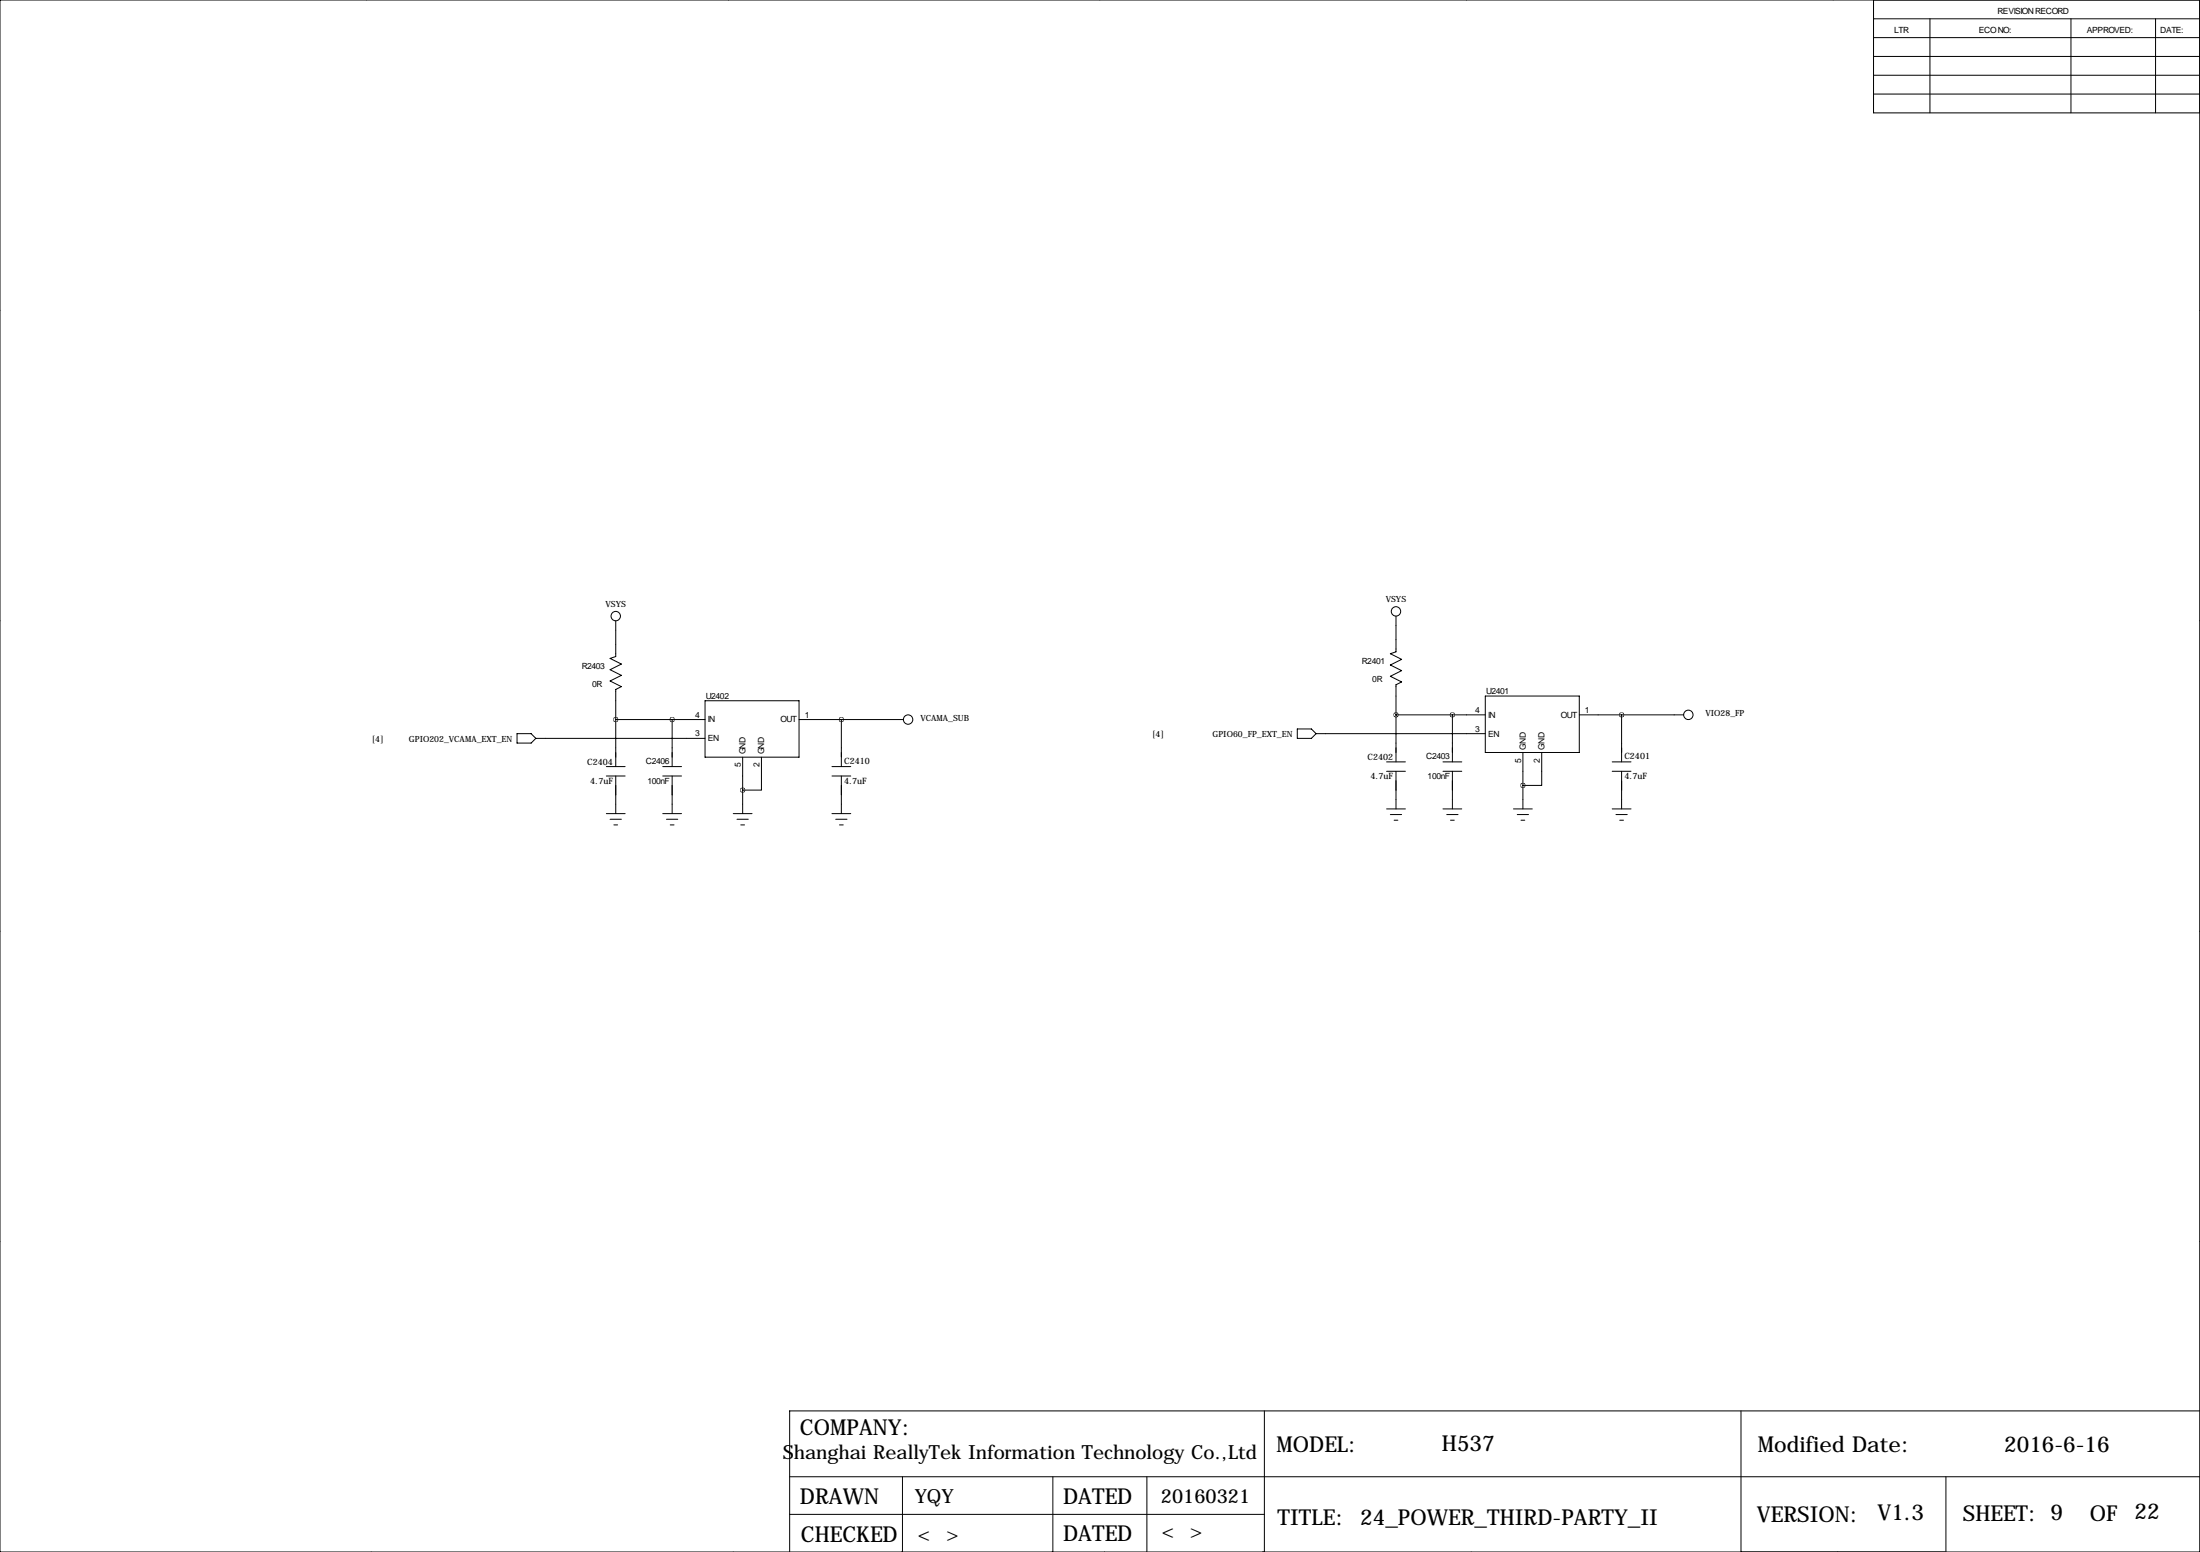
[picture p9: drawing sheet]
<svg xmlns="http://www.w3.org/2000/svg" width="594mm" height="419mm" viewBox="0 0 594 419" stroke-linecap="round" stroke-linejoin="round" font-family="sans-serif">
<g fill="none" stroke="#000" stroke-width=".27">
<path d="M99.1 0h.1M196.8 0h.1M297.2 0h.1M396.2 0h.1M495.3 0h.1M0 0h594.4v419.1h-594.4zM506.2 0v30.5h88.2M506.2 15.2h88.2M506.2 10.2h88.2M506.2 5.1h88.2M521.5 5.1v25.4M559.6 5.1v25.4"/>
<path d="M582.4 5.1v25.4M506.2 20.3h88.2M506.2 25.4h88.2M-.1 83.8h.1M594.4 83.8h.1M-.1 167.6h.1M166.4 167.6v9.7l-1.6 .5 3.1 1.5-3.1 1.5 3.1 1.6-3.1 1.5 3.1 1.5-1.5 .8v20.8M377.2 166.4v9.6l-1.5 .5 3 1.6-3 1.5 3 1.5-3 1.5 3 1.5-1.5 .8v20.8M594.4 167.6h.1M139.7 198.1h3.8l1.3 1.3-1.3 1.3h-3.8zM144.8 199.4h45.7M166.4 194.3h24.1"/>
<path d="M181.6 194.3v12.7M190.5 189.2h25.4v15.3h-25.4zM215.9 194.3h28.2M227.3 194.3v12.7M350.5 196.8h3.8l1.3 1.3-1.3 1.3h-3.8zM355.6 198.1h45.7M377.2 193h24.1M392.4 193v12.7M401.3 188h25.4v15.2h-25.4zM426.7 193h28.2M438.1 193v12.7M163.8 207h5.1"/>
<path d="M163.8 209.5h5.1M163.8 219.7h5.1M166.4 209.5v10.2M179.1 207h5M179.1 209.5h5M179.1 219.7h5M181.6 209.5v10.2M198.1 219.7h5.1M200.7 204.5v15.2M205.7 204.5v8.9h-5M224.8 207h5.1M224.8 209.5h5.1"/>
<path d="M224.8 219.7h5.1M227.3 209.5v10.2M374.6 205.7h5.1M374.6 208.3h5.1M374.6 218.4h5.1M375.7 220h3M377.2 208.3v10.1M389.9 205.7h5.1M389.9 208.3h5.1M389.9 218.4h5.1M390.9 220h3.1M392.4 208.3v10.1"/>
<path d="M408.9 218.4h5.1M410 220h3M411.5 203.2v15.2M416.6 203.2v8.9h-5.1M435.6 205.7h5.1M435.6 208.3h5.1M435.6 218.4h5.1M436.6 220h3.1M438.1 208.3v10.1M164.8 221.2h3.1M165.9 222.8h1M180.1 221.2h3"/>
<path d="M181.1 222.8h1M199.1 221.2h3.1M200.2 222.8h1M225.8 221.2h3.1M226.8 222.8h1M376.7 221.5h1M391.9 221.5h1M411 221.5h1M437.6 221.5h1.1M-.1 251.5h.1M594.4 251.5h.1M-.1 335.3h.1"/>
<path d="M594.4 335.3h.1M213.4 398.8h381M243.8 398.8v20.3M284.5 398.8v20.3M309.9 398.8v20.3M341.6 381v38.1M470.4 381v38.1M525.8 398.8v20.3M594.4 381h-381v38.1M100.3 419.1h.1M198.1 419.1h.1M213.4 408.9h128.2"/>
<path d="M298.4 419.1h.1M397.5 419.1h.1M496.6 419.1h.1"/>
<circle cx="166.4" cy="166.4" r="1.27"/>
<circle cx="377.2" cy="165.1" r="1.27"/>
<circle cx="245.4" cy="194.3" r="1.27"/>
<circle cx="456.2" cy="193" r="1.27"/>
</g>
<path d="M166.3 194.3a.05 .05 0 0 0 .1 0 .05 .05 0 0 0-.1 0zM227.3 194.3a.05 .05 0 0 0 .1 0 .05 .05 0 0 0-.1 0zM181.6 194.3a.05 .05 0 0 0 .1 0 .05 .05 0 0 0-.1 0zM200.6 213.4a.05 .05 0 0 0 .1 0 .05 .05 0 0 0-.1 0zM377.1 193a.05 .05 0 0 0 .1 0 .05 .05 0 0 0-.1 0zM438.1 193a.05 .05 0 0 0 .1 0 .05 .05 0 0 0-.1 0zM392.4 193a.05 .05 0 0 0 .1 0 .05 .05 0 0 0-.1 0zM411.4 212.1a.05 .05 0 0 0 .1 0 .05 .05 0 0 0-.1 0z" fill="#000" stroke="#000" stroke-width="1.3"/>
<g font-size="5.9">
<text x="216.2" y="387.6">COMPANY:</text>
<text x="344.9" y="392.2">MODEL:</text>
<text x="389.6" y="391.7">H537</text>
<text x="475" y="392.2">Modified Date:</text>
<text x="541.5" y="392.2">2016-6-16</text>
<text x="216.2" y="406.1">DRAWN</text>
<text x="287.3" y="406.1">DATED</text>
<text x="345.2" y="411.7">TITLE:</text>
<text x="367.5" y="411.7">24_POWER_THIRD-PARTY_II</text>
<text x="474.7" y="411">VERSION:</text>
<text x="507.3" y="410.5">V1.3</text>
<text x="530.4" y="410.7">SHEET: 9</text>
<text x="564.7" y="410.7">OF</text>
<text x="576.7" y="410.3">22</text>
<text x="216.4" y="416.3">CHECKED</text>
<text x="287.3" y="416.1">DATED</text>
</g>
<g font-size="5.3">
<text x="211.5" y="394">Shanghai ReallyTek Information Technology Co.,Ltd</text>
<text x="247.1" y="405.9">YQY</text>
<text x="313.7" y="405.9">20160321</text>
<text x="247.9" y="416.1">&lt; &gt;</text>
<text x="313.8" y="415.4">&lt; &gt;</text>
</g>
<g font-size="2.4">
<text x="158.7" y="206.5">C2404</text>
<text x="228.1" y="206.2">C2410</text>
<text x="369.5" y="205.2">C2402</text>
<text x="438.9" y="205">C2401</text>
<text x="159.5" y="211.7">4.7uF</text>
<text x="228.1" y="211.7">4.7uF</text>
<text x="370.3" y="210.4">4.7uF</text>
<text x="438.9" y="210.4">4.7uF</text>
</g>
<g font-size="2.3">
<text x="539.8" y="3.8">REVISION RECORD</text>
<text x="511.8" y="8.9">LTR</text>
<text x="534.7" y="8.9">ECO NO:</text>
<text x="563.9" y="8.9">APPROVED:</text>
<text x="583.7" y="8.9">DATE:</text>
<text x="163.6" y="163.8">VSYS</text>
<text x="374.4" y="162.6">VSYS</text>
<text x="368" y="179.3">R2401</text>
<text x="157.2" y="180.6">R2403</text>
<text x="160" y="185.4">0R</text>
<text x="370.8" y="184.1">0R</text>
<text x="190.7" y="188.7">U2402</text>
<text x="401.5" y="187.5">U2401</text>
<text x="187.8" y="193.8">4</text>
<text x="191.3" y="195.1">IN</text>
<text x="210.9" y="195.1">OUT</text>
<text x="217.4" y="193.8">1</text>
<text x="248.7" y="194.7">VCAMA_SUB</text>
<text x="398.6" y="197.6">3</text>
<text x="398.6" y="192.5">4</text>
<text x="402.1" y="193.8">IN</text>
<text x="421.7" y="193.8">OUT</text>
<text x="428.2" y="192.5">1</text>
<text x="460.8" y="193.4">VIO28_FP</text>
<text x="100.5" y="200.2">[4]</text>
<text x="110.5" y="200.4">GPIO202_VCAMA_EXT_EN</text>
<text x="187.8" y="198.9">3</text>
<text x="191.3" y="200.2">EN</text>
<text x="201.4" y="203.7" transform="rotate(-90 201.4 203.7)">GND</text>
<text x="206.5" y="203.7" transform="rotate(-90 206.5 203.7)">GND</text>
<text x="311.3" y="199">[4]</text>
<text x="327.6" y="199.1">GPIO60_FP_EXT_EN</text>
<text x="402.1" y="198.9">EN</text>
<text x="412.2" y="202.4" transform="rotate(-90 412.2 202.4)">GND</text>
<text x="417.3" y="202.4" transform="rotate(-90 417.3 202.4)">GND</text>
<text x="174.5" y="206.2">C2406</text>
<text x="200.2" y="207.2" transform="rotate(-90 200.2 207.2)">5</text>
<text x="205.2" y="207.2" transform="rotate(-90 205.2 207.2)">2</text>
<text x="385.3" y="205">C2403</text>
<text x="411" y="205.9" transform="rotate(-90 411 205.9)">5</text>
<text x="416.1" y="205.9" transform="rotate(-90 416.1 205.9)">2</text>
<text x="174.9" y="211.6">100nF</text>
<text x="385.7" y="210.3">100nF</text>
</g>
</svg>
